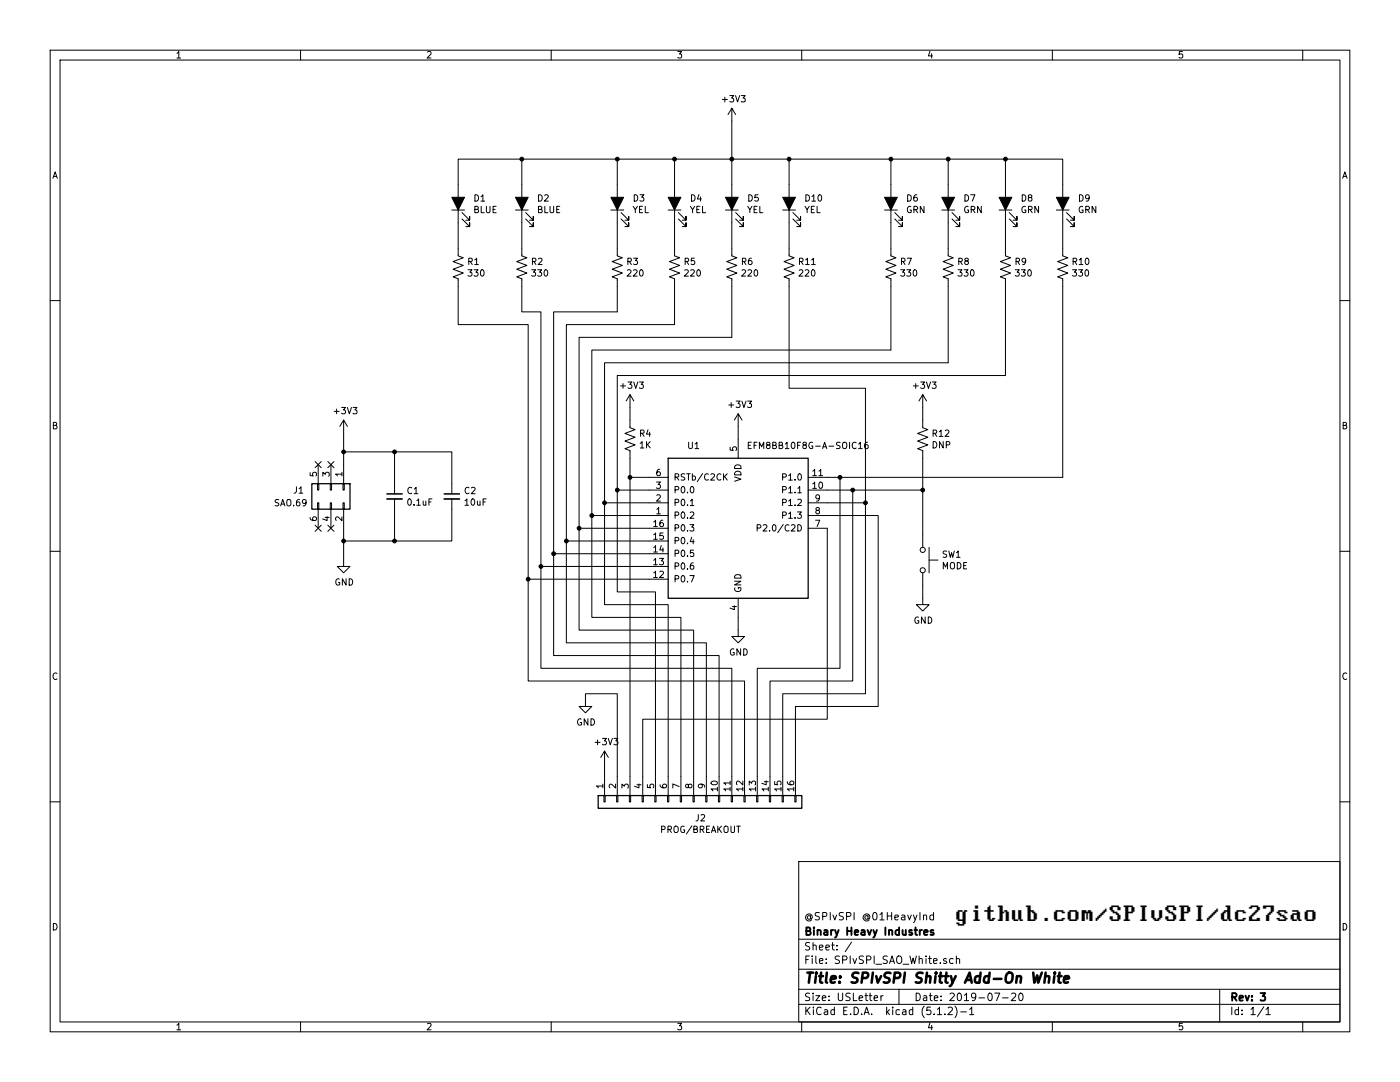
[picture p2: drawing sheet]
EESchema Schematic File Version 4
LIBS:SPIvSPI_SAO_White-cache
EELAYER 29 0
EELAYER END
$Descr USLetter 11000 8500
encoding utf-8
Sheet 1 1
Title "SPIvSPI Shitty Add-On White"
Date "2019-07-20"
Rev "3"
Comp "Binary Heavy Industres"
Comment1 "@SPIvSPI @01HeavyInd"
Comment2 ""
Comment3 ""
Comment4 ""
$EndDescr
$Comp
L Connector_Generic:Conn_02x03_Odd_Even J1
U 1 1
P 2600 3850
F 0 "J1" V 2600 3550 50  0000 L CNN
F 1 "SAO.69" V 2700 3400 50  0000 L CNN
F 2 "Connector_IDC:IDC-Header_2x03_P2.54mm_Vertical" H 2600 3850 50  0001 C CNN
F 3 "~" H 2600 3850 50  0001 C CNN
	1    2600 3850
	0    1    1    0   
$EndComp
$Comp
L power:GND #PWR02
U 1 1
P 2700 4400
F 0 "#PWR02" H 2700 4150 50  0001 C CNN
F 1 "GND" H 2705 4227 50  0000 C CNN
F 2 "" H 2700 4400 50  0001 C CNN
F 3 "" H 2700 4400 50  0001 C CNN
	1    2700 4400
	1    0    0    -1  
$EndComp
$Comp
L power:+3V3 #PWR01
U 1 1
P 2700 3400
F 0 "#PWR01" H 2700 3250 50  0001 C CNN
F 1 "+3V3" H 2715 3573 50  0000 C CNN
F 2 "" H 2700 3400 50  0001 C CNN
F 3 "" H 2700 3400 50  0001 C CNN
	1    2700 3400
	1    0    0    -1  
$EndComp
Wire Wire Line
	2700 4400 2700 4250
Wire Wire Line
	2700 3650 2700 3550
$Comp
L Device:LED_ALT D1
U 1 1
P 3600 1600
F 0 "D1" V 3639 1483 50  0000 R CNN
F 1 "BLUE" V 3548 1483 50  0000 R CNN
F 2 "SPIvSPI_SAO:SunLED_3.2x2.8mm_PLCC2_bottom" H 3600 1600 50  0001 C CNN
F 3 "~" H 3600 1600 50  0001 C CNN
	1    3600 1600
	0    -1   -1   0   
$EndComp
$Comp
L Device:R_US R1
U 1 1
P 3600 2100
F 0 "R1" H 3668 2146 50  0000 L CNN
F 1 "330" H 3668 2055 50  0000 L CNN
F 2 "Resistor_SMD:R_0603_1608Metric_Pad1.05x0.95mm_HandSolder" V 3640 2090 50  0001 C CNN
F 3 "~" H 3600 2100 50  0001 C CNN
	1    3600 2100
	1    0    0    -1  
$EndComp
Wire Wire Line
	3600 1750 3600 1950
$Comp
L Device:LED_ALT D2
U 1 1
P 4100 1600
F 0 "D2" V 4139 1483 50  0000 R CNN
F 1 "BLUE" V 4048 1483 50  0000 R CNN
F 2 "SPIvSPI_SAO:SunLED_3.2x2.8mm_PLCC2_bottom" H 4100 1600 50  0001 C CNN
F 3 "~" H 4100 1600 50  0001 C CNN
	1    4100 1600
	0    -1   -1   0   
$EndComp
$Comp
L Device:R_US R2
U 1 1
P 4100 2100
F 0 "R2" H 4168 2146 50  0000 L CNN
F 1 "330" H 4168 2055 50  0000 L CNN
F 2 "Resistor_SMD:R_0603_1608Metric_Pad1.05x0.95mm_HandSolder" V 4140 2090 50  0001 C CNN
F 3 "~" H 4100 2100 50  0001 C CNN
	1    4100 2100
	1    0    0    -1  
$EndComp
Wire Wire Line
	4100 1750 4100 1950
$Comp
L Device:LED_ALT D3
U 1 1
P 4850 1600
F 0 "D3" V 4889 1482 50  0000 R CNN
F 1 "YEL" V 4798 1482 50  0000 R CNN
F 2 "SPIvSPI_SAO:SunLED_3.2x2.8mm_PLCC2_bottom" H 4850 1600 50  0001 C CNN
F 3 "~" H 4850 1600 50  0001 C CNN
	1    4850 1600
	0    -1   -1   0   
$EndComp
$Comp
L Device:R_US R3
U 1 1
P 4850 2100
F 0 "R3" H 4918 2146 50  0000 L CNN
F 1 "220" H 4918 2055 50  0000 L CNN
F 2 "Resistor_SMD:R_0603_1608Metric_Pad1.05x0.95mm_HandSolder" V 4890 2090 50  0001 C CNN
F 3 "~" H 4850 2100 50  0001 C CNN
	1    4850 2100
	1    0    0    -1  
$EndComp
Wire Wire Line
	4850 1750 4850 1950
$Comp
L Device:LED_ALT D4
U 1 1
P 5300 1600
F 0 "D4" V 5339 1482 50  0000 R CNN
F 1 "YEL" V 5248 1482 50  0000 R CNN
F 2 "SPIvSPI_SAO:SunLED_3.2x2.8mm_PLCC2_bottom" H 5300 1600 50  0001 C CNN
F 3 "~" H 5300 1600 50  0001 C CNN
	1    5300 1600
	0    -1   -1   0   
$EndComp
$Comp
L Device:R_US R5
U 1 1
P 5300 2100
F 0 "R5" H 5368 2146 50  0000 L CNN
F 1 "220" H 5368 2055 50  0000 L CNN
F 2 "Resistor_SMD:R_0603_1608Metric_Pad1.05x0.95mm_HandSolder" V 5340 2090 50  0001 C CNN
F 3 "~" H 5300 2100 50  0001 C CNN
	1    5300 2100
	1    0    0    -1  
$EndComp
Wire Wire Line
	5300 1750 5300 1950
$Comp
L Device:LED_ALT D5
U 1 1
P 5750 1600
F 0 "D5" V 5789 1482 50  0000 R CNN
F 1 "YEL" V 5698 1482 50  0000 R CNN
F 2 "SPIvSPI_SAO:SunLED_3.2x2.8mm_PLCC2_bottom" H 5750 1600 50  0001 C CNN
F 3 "~" H 5750 1600 50  0001 C CNN
	1    5750 1600
	0    -1   -1   0   
$EndComp
$Comp
L Device:R_US R6
U 1 1
P 5750 2100
F 0 "R6" H 5818 2146 50  0000 L CNN
F 1 "220" H 5818 2055 50  0000 L CNN
F 2 "Resistor_SMD:R_0603_1608Metric_Pad1.05x0.95mm_HandSolder" V 5790 2090 50  0001 C CNN
F 3 "~" H 5750 2100 50  0001 C CNN
	1    5750 2100
	1    0    0    -1  
$EndComp
Wire Wire Line
	5750 1750 5750 1950
$Comp
L Device:LED_ALT D6
U 1 1
P 7000 1600
F 0 "D6" V 7039 1483 50  0000 R CNN
F 1 "GRN" V 6948 1483 50  0000 R CNN
F 2 "SPIvSPI_SAO:SunLED_3.2x2.8mm_PLCC2_bottom" H 7000 1600 50  0001 C CNN
F 3 "~" H 7000 1600 50  0001 C CNN
	1    7000 1600
	0    -1   -1   0   
$EndComp
$Comp
L Device:R_US R7
U 1 1
P 7000 2100
F 0 "R7" H 7068 2146 50  0000 L CNN
F 1 "330" H 7068 2055 50  0000 L CNN
F 2 "Resistor_SMD:R_0603_1608Metric_Pad1.05x0.95mm_HandSolder" V 7040 2090 50  0001 C CNN
F 3 "~" H 7000 2100 50  0001 C CNN
	1    7000 2100
	1    0    0    -1  
$EndComp
Wire Wire Line
	7000 1750 7000 1950
$Comp
L Device:LED_ALT D7
U 1 1
P 7450 1600
F 0 "D7" V 7489 1483 50  0000 R CNN
F 1 "GRN" V 7398 1483 50  0000 R CNN
F 2 "SPIvSPI_SAO:SunLED_3.2x2.8mm_PLCC2_bottom" H 7450 1600 50  0001 C CNN
F 3 "~" H 7450 1600 50  0001 C CNN
	1    7450 1600
	0    -1   -1   0   
$EndComp
$Comp
L Device:R_US R8
U 1 1
P 7450 2100
F 0 "R8" H 7518 2146 50  0000 L CNN
F 1 "330" H 7518 2055 50  0000 L CNN
F 2 "Resistor_SMD:R_0603_1608Metric_Pad1.05x0.95mm_HandSolder" V 7490 2090 50  0001 C CNN
F 3 "~" H 7450 2100 50  0001 C CNN
	1    7450 2100
	1    0    0    -1  
$EndComp
Wire Wire Line
	7450 1750 7450 1950
$Comp
L Device:LED_ALT D8
U 1 1
P 7900 1600
F 0 "D8" V 7939 1483 50  0000 R CNN
F 1 "GRN" V 7848 1483 50  0000 R CNN
F 2 "SPIvSPI_SAO:SunLED_3.2x2.8mm_PLCC2_bottom" H 7900 1600 50  0001 C CNN
F 3 "~" H 7900 1600 50  0001 C CNN
	1    7900 1600
	0    -1   -1   0   
$EndComp
$Comp
L Device:R_US R9
U 1 1
P 7900 2100
F 0 "R9" H 7968 2146 50  0000 L CNN
F 1 "330" H 7968 2055 50  0000 L CNN
F 2 "Resistor_SMD:R_0603_1608Metric_Pad1.05x0.95mm_HandSolder" V 7940 2090 50  0001 C CNN
F 3 "~" H 7900 2100 50  0001 C CNN
	1    7900 2100
	1    0    0    -1  
$EndComp
Wire Wire Line
	7900 1750 7900 1950
$Comp
L Device:LED_ALT D9
U 1 1
P 8350 1600
F 0 "D9" V 8389 1483 50  0000 R CNN
F 1 "GRN" V 8298 1483 50  0000 R CNN
F 2 "SPIvSPI_SAO:SunLED_3.2x2.8mm_PLCC2_bottom" H 8350 1600 50  0001 C CNN
F 3 "~" H 8350 1600 50  0001 C CNN
	1    8350 1600
	0    -1   -1   0   
$EndComp
$Comp
L Device:R_US R10
U 1 1
P 8350 2100
F 0 "R10" H 8418 2146 50  0000 L CNN
F 1 "330" H 8418 2055 50  0000 L CNN
F 2 "Resistor_SMD:R_0603_1608Metric_Pad1.05x0.95mm_HandSolder" V 8390 2090 50  0001 C CNN
F 3 "~" H 8350 2100 50  0001 C CNN
	1    8350 2100
	1    0    0    -1  
$EndComp
Wire Wire Line
	8350 1750 8350 1950
$Comp
L power:+3V3 #PWR06
U 1 1
P 5750 950
F 0 "#PWR06" H 5750 800 50  0001 C CNN
F 1 "+3V3" H 5765 1123 50  0000 C CNN
F 2 "" H 5750 950 50  0001 C CNN
F 3 "" H 5750 950 50  0001 C CNN
	1    5750 950 
	1    0    0    -1  
$EndComp
Wire Wire Line
	5750 1450 5750 1250
Wire Wire Line
	5300 1450 5300 1250
Wire Wire Line
	5300 1250 5750 1250
Connection ~ 5750 1250
Wire Wire Line
	5750 1250 5750 950 
Wire Wire Line
	4850 1450 4850 1250
Wire Wire Line
	4850 1250 5300 1250
Connection ~ 5300 1250
Wire Wire Line
	4100 1450 4100 1250
Wire Wire Line
	4100 1250 4850 1250
Connection ~ 4850 1250
Wire Wire Line
	3600 1450 3600 1250
Wire Wire Line
	3600 1250 4100 1250
Connection ~ 4100 1250
Wire Wire Line
	7000 1450 7000 1250
Wire Wire Line
	7000 1250 6200 1250
Wire Wire Line
	7450 1450 7450 1250
Wire Wire Line
	7450 1250 7000 1250
Connection ~ 7000 1250
Wire Wire Line
	7900 1450 7900 1250
Wire Wire Line
	7900 1250 7450 1250
Connection ~ 7450 1250
Wire Wire Line
	8350 1450 8350 1250
Wire Wire Line
	8350 1250 7900 1250
Connection ~ 7900 1250
Wire Wire Line
	4850 2250 4850 2450
NoConn ~ 2600 4150
NoConn ~ 2500 4150
NoConn ~ 2500 3650
NoConn ~ 2600 3650
$Comp
L MCU_SiliconLabs:EFM8BB10F8G-A-SOIC16 U1
U 1 1
P 5800 4150
F 0 "U1" H 5450 4800 50  0000 C CNN
F 1 "EFM8BB10F8G-A-SOIC16" H 6350 4800 50  0000 C CNN
F 2 "Package_SO:SOIC-16_3.9x9.9mm_P1.27mm" H 5800 4950 50  0001 C CNN
F 3 "https://www.silabs.com/documents/public/data-sheets/efm8bb1-datasheet.pdf" H 5800 4150 50  0001 C CNN
	1    5800 4150
	1    0    0    -1  
$EndComp
$Comp
L power:GND #PWR08
U 1 1
P 5800 4950
F 0 "#PWR08" H 5800 4700 50  0001 C CNN
F 1 "GND" H 5805 4777 50  0000 C CNN
F 2 "" H 5800 4950 50  0001 C CNN
F 3 "" H 5800 4950 50  0001 C CNN
	1    5800 4950
	1    0    0    -1  
$EndComp
Wire Wire Line
	5800 4850 5800 4950
$Comp
L power:+3V3 #PWR07
U 1 1
P 5800 3350
F 0 "#PWR07" H 5800 3200 50  0001 C CNN
F 1 "+3V3" H 5815 3523 50  0000 C CNN
F 2 "" H 5800 3350 50  0001 C CNN
F 3 "" H 5800 3350 50  0001 C CNN
	1    5800 3350
	1    0    0    -1  
$EndComp
Wire Wire Line
	5800 3350 5800 3450
Wire Wire Line
	4150 4550 5100 4550
Wire Wire Line
	4250 4450 5100 4450
Wire Wire Line
	4850 2450 4350 2450
Wire Wire Line
	4350 2450 4350 4350
Wire Wire Line
	4350 4350 5100 4350
Wire Wire Line
	5300 2550 4450 2550
Wire Wire Line
	4450 2550 4450 4250
Wire Wire Line
	4450 4250 5100 4250
Wire Wire Line
	5300 2250 5300 2550
Wire Wire Line
	5750 2650 4550 2650
Wire Wire Line
	4550 2650 4550 4150
Wire Wire Line
	4550 4150 5100 4150
Wire Wire Line
	5750 2250 5750 2650
Wire Wire Line
	7000 2750 4650 2750
Wire Wire Line
	4650 2750 4650 4050
Wire Wire Line
	4650 4050 5100 4050
Wire Wire Line
	7000 2250 7000 2750
Wire Wire Line
	7450 2850 4750 2850
Wire Wire Line
	4750 2850 4750 3950
Wire Wire Line
	4750 3950 5100 3950
Wire Wire Line
	7450 2250 7450 2850
Wire Wire Line
	7900 2950 4850 2950
Wire Wire Line
	4850 2950 4850 3850
Wire Wire Line
	4850 3850 5100 3850
Wire Wire Line
	7900 2250 7900 2950
Wire Wire Line
	8350 3750 6600 3750
Wire Wire Line
	8350 2250 8350 3750
$Comp
L Connector_Generic:Conn_01x16 J2
U 1 1
P 5450 6300
F 0 "J2" V 5575 6246 50  0000 C CNN
F 1 "PROG/BREAKOUT" V 5666 6246 50  0000 C CNN
F 2 "Connector_PinHeader_2.54mm:PinHeader_1x16_P2.54mm_Vertical" H 5450 6300 50  0001 C CNN
F 3 "~" H 5450 6300 50  0001 C CNN
	1    5450 6300
	0    -1   1    0   
$EndComp
$Comp
L power:GND #PWR03
U 1 1
P 4600 5500
F 0 "#PWR03" H 4600 5250 50  0001 C CNN
F 1 "GND" H 4605 5327 50  0000 C CNN
F 2 "" H 4600 5500 50  0001 C CNN
F 3 "" H 4600 5500 50  0001 C CNN
	1    4600 5500
	1    0    0    -1  
$EndComp
Wire Wire Line
	4850 6100 4850 5450
Wire Wire Line
	4850 5450 4600 5450
Wire Wire Line
	4600 5450 4600 5500
$Comp
L power:+3V3 #PWR04
U 1 1
P 4750 6000
F 0 "#PWR04" H 4750 5850 50  0001 C CNN
F 1 "+3V3" H 4765 6173 50  0000 C CNN
F 2 "" H 4750 6000 50  0001 C CNN
F 3 "" H 4750 6000 50  0001 C CNN
	1    4750 6000
	1    0    0    -1  
$EndComp
Wire Wire Line
	5100 3750 4950 3750
Wire Wire Line
	4950 3750 4950 6100
Wire Wire Line
	6500 4150 6500 5650
Wire Wire Line
	6500 5650 5050 5650
Wire Wire Line
	5050 5650 5050 6100
Wire Wire Line
	5150 6100 5150 4650
Wire Wire Line
	5150 4650 4850 4650
Wire Wire Line
	4850 4650 4850 3850
Connection ~ 4850 3850
Wire Wire Line
	4750 3950 4750 4750
Wire Wire Line
	4750 4750 5250 4750
Wire Wire Line
	5250 4750 5250 6100
Connection ~ 4750 3950
Wire Wire Line
	4650 4050 4650 4850
Wire Wire Line
	4650 4850 5350 4850
Wire Wire Line
	5350 4850 5350 6100
Connection ~ 4650 4050
Wire Wire Line
	4550 4150 4550 4950
Wire Wire Line
	4550 4950 5450 4950
Wire Wire Line
	5450 4950 5450 6100
Connection ~ 4550 4150
Wire Wire Line
	4450 4250 4450 5050
Wire Wire Line
	4450 5050 5550 5050
Wire Wire Line
	5550 5050 5550 6100
Connection ~ 4450 4250
Wire Wire Line
	4350 4350 4350 5150
Wire Wire Line
	4350 5150 5650 5150
Wire Wire Line
	5650 5150 5650 6100
Connection ~ 4350 4350
Wire Wire Line
	4250 4450 4250 5250
Wire Wire Line
	4250 5250 5750 5250
Wire Wire Line
	5750 5250 5750 6100
Wire Wire Line
	4150 4550 4150 5350
Wire Wire Line
	4150 5350 5850 5350
Wire Wire Line
	5850 5350 5850 6100
Wire Wire Line
	4100 2250 4100 2450
Wire Wire Line
	4100 2450 4250 2450
Wire Wire Line
	4250 2450 4250 4450
Connection ~ 4250 4450
Wire Wire Line
	4150 4550 4150 2550
Wire Wire Line
	4150 2550 3600 2550
Wire Wire Line
	3600 2550 3600 2250
Connection ~ 4150 4550
Wire Wire Line
	6600 3750 6600 5250
Wire Wire Line
	6600 5250 5950 5250
Wire Wire Line
	5950 5250 5950 6100
Connection ~ 6600 3750
Wire Wire Line
	6600 3750 6500 3750
Wire Wire Line
	6500 3850 6700 3850
Wire Wire Line
	6700 3850 6700 5350
Wire Wire Line
	6700 5350 6050 5350
Wire Wire Line
	6050 5350 6050 6100
Wire Wire Line
	6500 3950 6800 3950
Wire Wire Line
	6800 3950 6800 5450
Wire Wire Line
	6800 5450 6150 5450
Wire Wire Line
	6150 5450 6150 6100
Wire Wire Line
	6500 4050 6900 4050
Wire Wire Line
	6900 4050 6900 5550
Wire Wire Line
	6900 5550 6250 5550
Wire Wire Line
	6250 5550 6250 6100
$Comp
L Device:C_Small C1
U 1 1
P 3100 3900
F 0 "C1" H 3192 3946 50  0000 L CNN
F 1 "0.1uF" H 3192 3855 50  0000 L CNN
F 2 "Capacitor_SMD:C_0603_1608Metric_Pad1.05x0.95mm_HandSolder" H 3100 3900 50  0001 C CNN
F 3 "~" H 3100 3900 50  0001 C CNN
	1    3100 3900
	1    0    0    -1  
$EndComp
$Comp
L Device:C_Small C2
U 1 1
P 3550 3900
F 0 "C2" H 3642 3946 50  0000 L CNN
F 1 "10uF" H 3642 3855 50  0000 L CNN
F 2 "Capacitor_SMD:C_0603_1608Metric_Pad1.05x0.95mm_HandSolder" H 3550 3900 50  0001 C CNN
F 3 "~" H 3550 3900 50  0001 C CNN
	1    3550 3900
	1    0    0    -1  
$EndComp
Wire Wire Line
	3100 3800 3100 3550
Wire Wire Line
	3100 3550 2700 3550
Connection ~ 2700 3550
Wire Wire Line
	2700 3550 2700 3400
Wire Wire Line
	3100 3550 3550 3550
Wire Wire Line
	3550 3550 3550 3800
Connection ~ 3100 3550
Wire Wire Line
	3100 4000 3100 4250
Wire Wire Line
	3100 4250 2700 4250
Connection ~ 2700 4250
Wire Wire Line
	2700 4250 2700 4150
Wire Wire Line
	3550 4000 3550 4250
Wire Wire Line
	3550 4250 3100 4250
Connection ~ 3100 4250
Wire Wire Line
	4750 6000 4750 6100
$Comp
L Device:R_US R4
U 1 1
P 4950 3450
F 0 "R4" H 5018 3496 50  0000 L CNN
F 1 "1K" H 5018 3405 50  0000 L CNN
F 2 "Resistor_SMD:R_0603_1608Metric_Pad1.05x0.95mm_HandSolder" V 4990 3440 50  0001 C CNN
F 3 "~" H 4950 3450 50  0001 C CNN
	1    4950 3450
	1    0    0    -1  
$EndComp
Wire Wire Line
	4950 3600 4950 3750
Connection ~ 4950 3750
$Comp
L power:+3V3 #PWR05
U 1 1
P 4950 3200
F 0 "#PWR05" H 4950 3050 50  0001 C CNN
F 1 "+3V3" H 4965 3373 50  0000 C CNN
F 2 "" H 4950 3200 50  0001 C CNN
F 3 "" H 4950 3200 50  0001 C CNN
	1    4950 3200
	1    0    0    -1  
$EndComp
Wire Wire Line
	4950 3200 4950 3300
$Comp
L Switch:SW_Push SW1
U 1 1
P 7250 4400
F 0 "SW1" V 7204 4548 50  0000 L CNN
F 1 "MODE" V 7295 4548 50  0000 L CNN
F 2 "SPIvSPI_SAO:C&K_PTS636_SMD_Tact_6.0x3.5_BACK" H 7250 4600 50  0001 C CNN
F 3 "~" H 7250 4600 50  0001 C CNN
	1    7250 4400
	0    1    1    0   
$EndComp
$Comp
L Device:R_US R12
U 1 1
P 7250 3450
F 0 "R12" H 7318 3496 50  0000 L CNN
F 1 "DNP" H 7318 3405 50  0000 L CNN
F 2 "Resistor_SMD:R_0603_1608Metric_Pad1.05x0.95mm_HandSolder" V 7290 3440 50  0001 C CNN
F 3 "~" H 7250 3450 50  0001 C CNN
	1    7250 3450
	1    0    0    -1  
$EndComp
Wire Wire Line
	6700 3850 7250 3850
Wire Wire Line
	7250 3850 7250 3600
Connection ~ 6700 3850
Wire Wire Line
	7250 3850 7250 4200
Connection ~ 7250 3850
$Comp
L power:+3V3 #PWR0101
U 1 1
P 7250 3200
F 0 "#PWR0101" H 7250 3050 50  0001 C CNN
F 1 "+3V3" H 7265 3373 50  0000 C CNN
F 2 "" H 7250 3200 50  0001 C CNN
F 3 "" H 7250 3200 50  0001 C CNN
	1    7250 3200
	1    0    0    -1  
$EndComp
Wire Wire Line
	7250 3200 7250 3300
$Comp
L power:GND #PWR0102
U 1 1
P 7250 4700
F 0 "#PWR0102" H 7250 4450 50  0001 C CNN
F 1 "GND" H 7255 4527 50  0000 C CNN
F 2 "" H 7250 4700 50  0001 C CNN
F 3 "" H 7250 4700 50  0001 C CNN
	1    7250 4700
	1    0    0    -1  
$EndComp
Wire Wire Line
	7250 4600 7250 4700
$Comp
L Device:LED_ALT D10
U 1 1
P 6200 1600
F 0 "D10" V 6239 1482 50  0000 R CNN
F 1 "YEL" V 6148 1482 50  0000 R CNN
F 2 "SPIvSPI_SAO:SunLED_3.2x2.8mm_PLCC2_bottom" H 6200 1600 50  0001 C CNN
F 3 "~" H 6200 1600 50  0001 C CNN
	1    6200 1600
	0    -1   -1   0   
$EndComp
$Comp
L Device:R_US R11
U 1 1
P 6200 2100
F 0 "R11" H 6268 2146 50  0000 L CNN
F 1 "220" H 6268 2055 50  0000 L CNN
F 2 "Resistor_SMD:R_0603_1608Metric_Pad1.05x0.95mm_HandSolder" V 6240 2090 50  0001 C CNN
F 3 "~" H 6200 2100 50  0001 C CNN
	1    6200 2100
	1    0    0    -1  
$EndComp
Wire Wire Line
	6200 1750 6200 1950
Wire Wire Line
	6200 1450 6200 1250
Connection ~ 6200 1250
Wire Wire Line
	6200 1250 5750 1250
Wire Wire Line
	6200 2250 6200 3050
Wire Wire Line
	6200 3050 6800 3050
Wire Wire Line
	6800 3050 6800 3950
Connection ~ 6800 3950
$EndSCHEMATC
